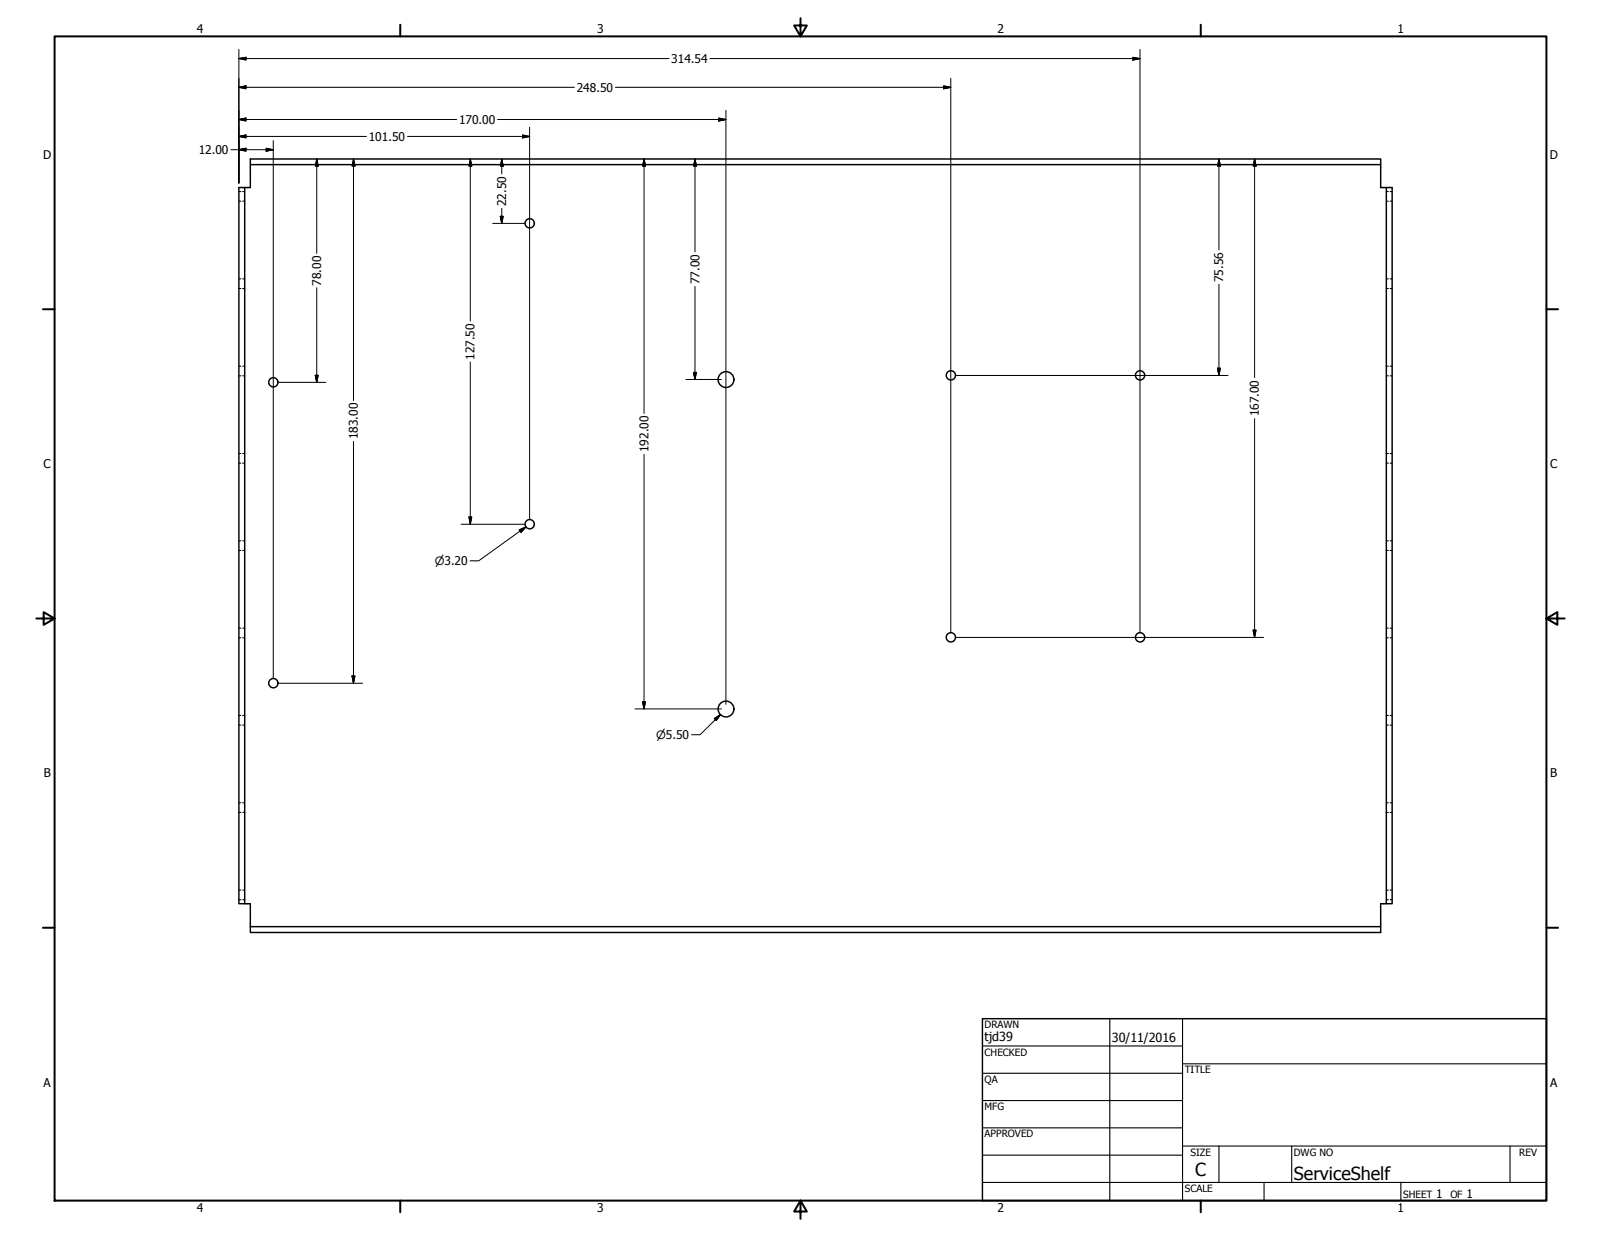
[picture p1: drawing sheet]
<svg xmlns="http://www.w3.org/2000/svg" width="559mm" height="432mm" viewBox="0 0 559 432" stroke-linecap="round" stroke-linejoin="round" font-family="sans-serif">
<!-- layer: Visible (ANSI) -->
<g fill="none" stroke="#000" stroke-width=".51">
<path d="M87.4 57.5h394.5v-2h-394.5v10h-4v250h2v-250M481.9 57.5v8h4v250h-2v-250M85.4 315.5h2v8M483.9 315.5h-2v10h-394.5v-2h394.5"/>
<circle cx="184.9" cy="77.9" r="1.62"/>
<circle cx="95.4" cy="133.4" r="1.62"/>
<circle cx="253.4" cy="132.5" r="2.76"/>
<circle cx="331.9" cy="131" r="1.62"/>
<circle cx="397.9" cy="131" r="1.62"/>
<circle cx="184.9" cy="183" r="1.62"/>
<circle cx="95.4" cy="238.5" r="1.62"/>
<circle cx="331.9" cy="222.5" r="1.62"/>
<circle cx="397.9" cy="222.5" r="1.62"/>
<circle cx="253.4" cy="247.5" r="2.76"/>
</g>
<!-- layer: Hidden (ANSI) -->
<g fill="none" stroke="#000" stroke-width=".38">
<path d="M83.4 66.9h.7M83.4 70.2h.7M84.7 66.9h.7M84.7 70.2h.7M483.9 66.9h.7M483.9 70.2h.7M485.2 66.9h.7M485.2 70.2h.7M83.4 97.3h.7M84.7 97.3h.7M483.9 97.3h.7M485.2 97.3h.7"/>
<path d="M83.4 100.7h.7M84.7 100.7h.7M483.9 100.7h.7M485.2 100.7h.7M83.4 127.8h.7M83.4 131.2h.7M84.7 127.8h.7M84.7 131.2h.7M483.9 127.8h.7M483.9 131.2h.7M485.2 127.8h.7M485.2 131.2h.7"/>
<path d="M83.4 158.3h.7M84.7 158.3h.7M483.9 158.3h.7M485.2 158.3h.7M83.4 161.7h.7M84.7 161.7h.7M483.9 161.7h.7M485.2 161.7h.7M83.4 188.8h.7M83.4 192.2h.7M84.7 188.8h.7M84.7 192.2h.7"/>
<path d="M483.9 188.8h.7M483.9 192.2h.7M485.2 188.8h.7M485.2 192.2h.7M83.4 219.3h.7M84.7 219.3h.7M483.9 219.3h.7M485.2 219.3h.7M83.4 222.6h.7M84.7 222.6h.7M483.9 222.6h.7M485.2 222.6h.7"/>
<path d="M83.4 249.7h.7M83.4 253.1h.7M84.7 249.7h.7M84.7 253.1h.7M483.9 249.7h.7M483.9 253.1h.7M485.2 249.7h.7M485.2 253.1h.7M83.4 280.2h.7M83.4 283.6h.7M84.7 280.2h.7M84.7 283.6h.7"/>
<path d="M483.9 280.2h.7M483.9 283.6h.7M485.2 280.2h.7M485.2 283.6h.7M83.4 310.7h.7M83.4 314.1h.7M84.7 310.7h.7M84.7 314.1h.7M483.9 310.7h.7M483.9 314.1h.7M485.2 310.7h.7M485.2 314.1h.7"/>
</g>
<!-- layer: Border (ANSI) -->
<g fill="none" stroke="#000" stroke-width=".7">
<path d="M19 12.7h520.8v406.4h-520.8zM139.7 8.6v4.1M279.4 6.3v6.4l-2.2-3.8h4.4l-2.2 3.8M419.1 8.6v4.1M15 107.9h4M539.8 107.9h4M12.7 215.9h6.3l-3.8-2.2v4.4l3.8-2.2M539.8 215.9l3.8 2.2v-4.4l-3.8 2.2h6.3M15 323.8h4M539.8 323.8h4M139.7 419.1v4.1M279.4 419.1l2.2 3.8h-4.4l2.2-3.8v6.3"/>
<path d="M419.1 419.1v4.1"/>
</g>
<!-- layer: Title (ANSI) -->
<g fill="none" stroke="#000" stroke-width=".38">
<path d="M387.3 355.6v63.5M412.7 355.6v63.5M342.9 365.1h69.8M342.9 374.6h69.8M412.7 371.3h127.1M342.9 384.2h69.8M342.9 393.7h69.8M342.9 412.7h196.9M342.9 403.2h69.8M412.7 400h127.1M425.4 400v12.7M441.2 412.7v6.4"/>
<path d="M450.8 400v12.7M488.9 412.7v6.4M527 400v12.7"/>
</g>
<path d="M342.9 355.6h196.9v63.5h-196.9z" fill="none" stroke="#000" stroke-width=".51"/>
<!-- layer: Dimension (ANSI) -->
<g fill="none" stroke="#000" stroke-width=".35">
<path d="M83.4 17.3v46.6M397.9 17.3v203.6M83.4 30.5l2.5-.5v1zM83.4 20.4l2.5-.4v1zM83.4 30.5h117.1M83.4 20.4h150.1M214.8 30.5h117.1M247.8 20.4h150.1M253.4 38.5v207.4M329.4 30l2.5 .5-2.5 .5zM331.9 27.3v193.6M395.4 20l2.5 .4-2.5 .6z"/>
<path d="M80.6 52.3h14.8M83.4 47.6l2.5-.5v1zM83.4 52.3l2.5-.5v1zM83.4 41.7l2.5-.5v1zM83.4 47.6h44.5M83.4 41.7h76M92.9 51.8l2.5 .5-2.5 .5zM95.4 49.1v187.8M110.6 55.5l.5 2.5h-1.1zM110.6 55.5v33M123.4 55.5l.5 2.5h-1zM123.4 55.5v84.3"/>
<path d="M142.2 47.6h42.6M164.1 55.5l.6 2.5h-1zM164.1 55.5v56.6M173.7 41.7h79.7M175.1 55.5l.5 2.5h-1zM175.1 55.5v5.2M182.4 47.1l2.4 .5-2.4 .5zM184.8 44.4v137M224.8 55.5l.5 2.5h-1zM224.8 55.5v88.8M242.6 55.5l.5 2.5h-1zM242.6 55.5v32.4"/>
<path d="M250.9 41.2l2.5 .5-2.5 .5zM425.4 55.5l.6 2.5h-1.1zM425.4 55.5v31.7M437.9 55.5l.5 2.5h-1zM437.9 55.5v76.3M172 78h11.3M174.6 75.5h1l-.5 2.5zM175.1 72.7v5.3M425.4 99.3v31.8M110.6 100.5v33M242.6 100v32.5M97 133.5h16.7"/>
<path d="M110 131h1.1l-.5 2.5zM164.1 126.4v56.6M239.4 132.5h12.4M242.1 130h1l-.5 2.5zM333.5 131.1h95.1M424.9 128.5h1.1l-.6 2.6zM123.4 154.1v84.4M224.8 158.6v88.9M437.9 146.1v76.4M161 183h22.3M163.7 180.5h1l-.6 2.5zM181.2 185l2.4-1.1-1.7 1.9z"/>
<path d="M183.6 183.9l-16.5 11.9h-3M437.4 220h1l-.5 2.5zM97 238.5h29.6M122.9 236h1l-.5 2.5zM333.5 222.5h107.6M221.6 247.5h30.2M224.3 245h1l-.5 2.5zM249.3 250.8l2.2-1.4-1.5 2.1zM251.5 249.4l-7.2 7.1h-2.9"/>
</g>
<g fill="#000" stroke="#000" stroke-width=".35">
<path d="M83.4 30.5l2.5-.5zM83.4 30.5l2.5-.5v1zM83.4 20.4l2.5-.4zM83.4 20.4l2.5-.4v1zM329.4 31l2.5-.5zM329.4 30l2.5 .5-2.5 .5zM395.4 21l2.5-.6zM395.4 20l2.5 .4-2.5 .6zM83.4 47.6l2.5-.5zM83.4 47.6l2.5-.5v1zM83.4 52.3l2.5-.5zM83.4 52.3l2.5-.5v1z"/>
<path d="M83.4 41.7l2.5-.5zM83.4 41.7l2.5-.5v1zM92.9 52.8l2.5-.5zM92.9 51.8l2.5 .5-2.5 .5zM110.6 55.5l.5 2.5zM110.6 55.5l.5 2.5h-1.1zM123.4 55.5l.5 2.5zM123.4 55.5l.5 2.5h-1zM164.1 55.5l.6 2.5zM164.1 55.5l.6 2.5h-1zM175.1 55.5l.5 2.5zM175.1 55.5l.5 2.5h-1z"/>
<path d="M182.4 48.1l2.4-.5zM182.4 47.1l2.4 .5-2.4 .5zM224.8 55.5l.5 2.5zM224.8 55.5l.5 2.5h-1zM242.6 55.5l.5 2.5zM242.6 55.5l.5 2.5h-1zM250.9 42.2l2.5-.5zM250.9 41.2l2.5 .5-2.5 .5zM425.4 55.5l.6 2.5zM425.4 55.5l.6 2.5h-1.1zM437.9 55.5l.5 2.5zM437.9 55.5l.5 2.5h-1z"/>
<path d="M174.6 75.5l.5 2.5zM174.6 75.5h1l-.5 2.5zM110 131l.6 2.5zM110 131h1.1l-.5 2.5zM242.1 130l.5 2.5zM242.1 130h1l-.5 2.5zM424.9 128.5l.5 2.6zM424.9 128.5h1.1l-.6 2.6zM163.7 180.5l.4 2.5zM163.7 180.5h1l-.6 2.5zM183.6 183.9l-1.7 1.9zM181.2 185l2.4-1.1-1.7 1.9z"/>
<path d="M437.4 220l.5 2.5zM437.4 220h1l-.5 2.5zM122.9 236l.5 2.5zM122.9 236h1l-.5 2.5zM224.3 245l.5 2.5zM224.3 245h1l-.5 2.5zM251.5 249.4l-1.5 2.1zM249.3 250.8l2.2-1.4-1.5 2.1z"/>
</g>
<g font-size="6.3">
<text x="417.2" y="410.6">C</text>
<text x="451.6" y="411.9">ServiceShelf</text>
</g>
<g font-size="4.4">
<text x="343.7" y="363.5">tjd39</text>
<text x="388.1" y="363.7">30/11/2016</text>
</g>
<g font-size="4.2">
<text x="68.7" y="11.7">4</text>
<text x="208.4" y="11.7">3</text>
<text x="348.1" y="11.7">2</text>
<text x="487.8" y="11.7">1</text>
<text x="234.3" y="22">314.54</text>
<text x="201.3" y="32">248.50</text>
<text x="160.2" y="43.2">170.00</text>
<text x="69.3" y="53.8">12.00</text>
<text x="128.7" y="49.1">101.50</text>
<text x="15.1" y="55.5">D</text>
<text x="540.9" y="55.5">D</text>
<text x="176.7" y="71.9" transform="rotate(-90 176.7 71.9)">22.50</text>
<text x="112.1" y="99.7" transform="rotate(-90 112.1 99.7)">78.00</text>
<text x="244.1" y="99.2" transform="rotate(-90 244.1 99.2)">77.00</text>
<text x="427" y="98.5" transform="rotate(-90 427 98.5)">75.56</text>
<text x="165.7" y="125.6" transform="rotate(-90 165.7 125.6)">127.50</text>
<text x="439.4" y="145.4" transform="rotate(-90 439.4 145.4)">167.00</text>
<text x="124.9" y="153.4" transform="rotate(-90 124.9 153.4)">183.00</text>
<text x="226.3" y="157.9" transform="rotate(-90 226.3 157.9)">192.00</text>
<text x="15.2" y="163.4">C</text>
<text x="541" y="163.4">C</text>
<text x="15.3" y="271.4">B</text>
<text x="541.1" y="271.4">B</text>
<text x="15.2" y="379.3">A</text>
<text x="541" y="379.3">A</text>
<text x="501.3" y="418.3">1</text>
<text x="511.8" y="418.3">1</text>
<text x="68.7" y="423.2">4</text>
<text x="208.4" y="423.2">3</text>
<text x="348.1" y="423.2">2</text>
<text x="487.8" y="423.2">1</text>
</g>
<g font-size="4">
<text x="151.8" y="197.2">⌀3.20</text>
<text x="229" y="257.9">⌀5.50</text>
</g>
<g font-size="3.5">
<text x="343.7" y="358.9">DRAWN</text>
<text x="343.7" y="368.5">CHECKED</text>
<text x="413.5" y="374.6">TITLE</text>
<text x="343.7" y="378">QA</text>
<text x="343.7" y="387.5">MFG</text>
<text x="343.7" y="397.1">APPROVED</text>
<text x="415.5" y="403.4">SIZE</text>
<text x="451.6" y="403.4">DWG NO</text>
<text x="530.3" y="403.4">REV</text>
<text x="413.5" y="416.1">SCALE</text>
<text x="489.7" y="418.3">SHEET</text>
<text x="506.2" y="418.3">OF</text>
</g>
</svg>
